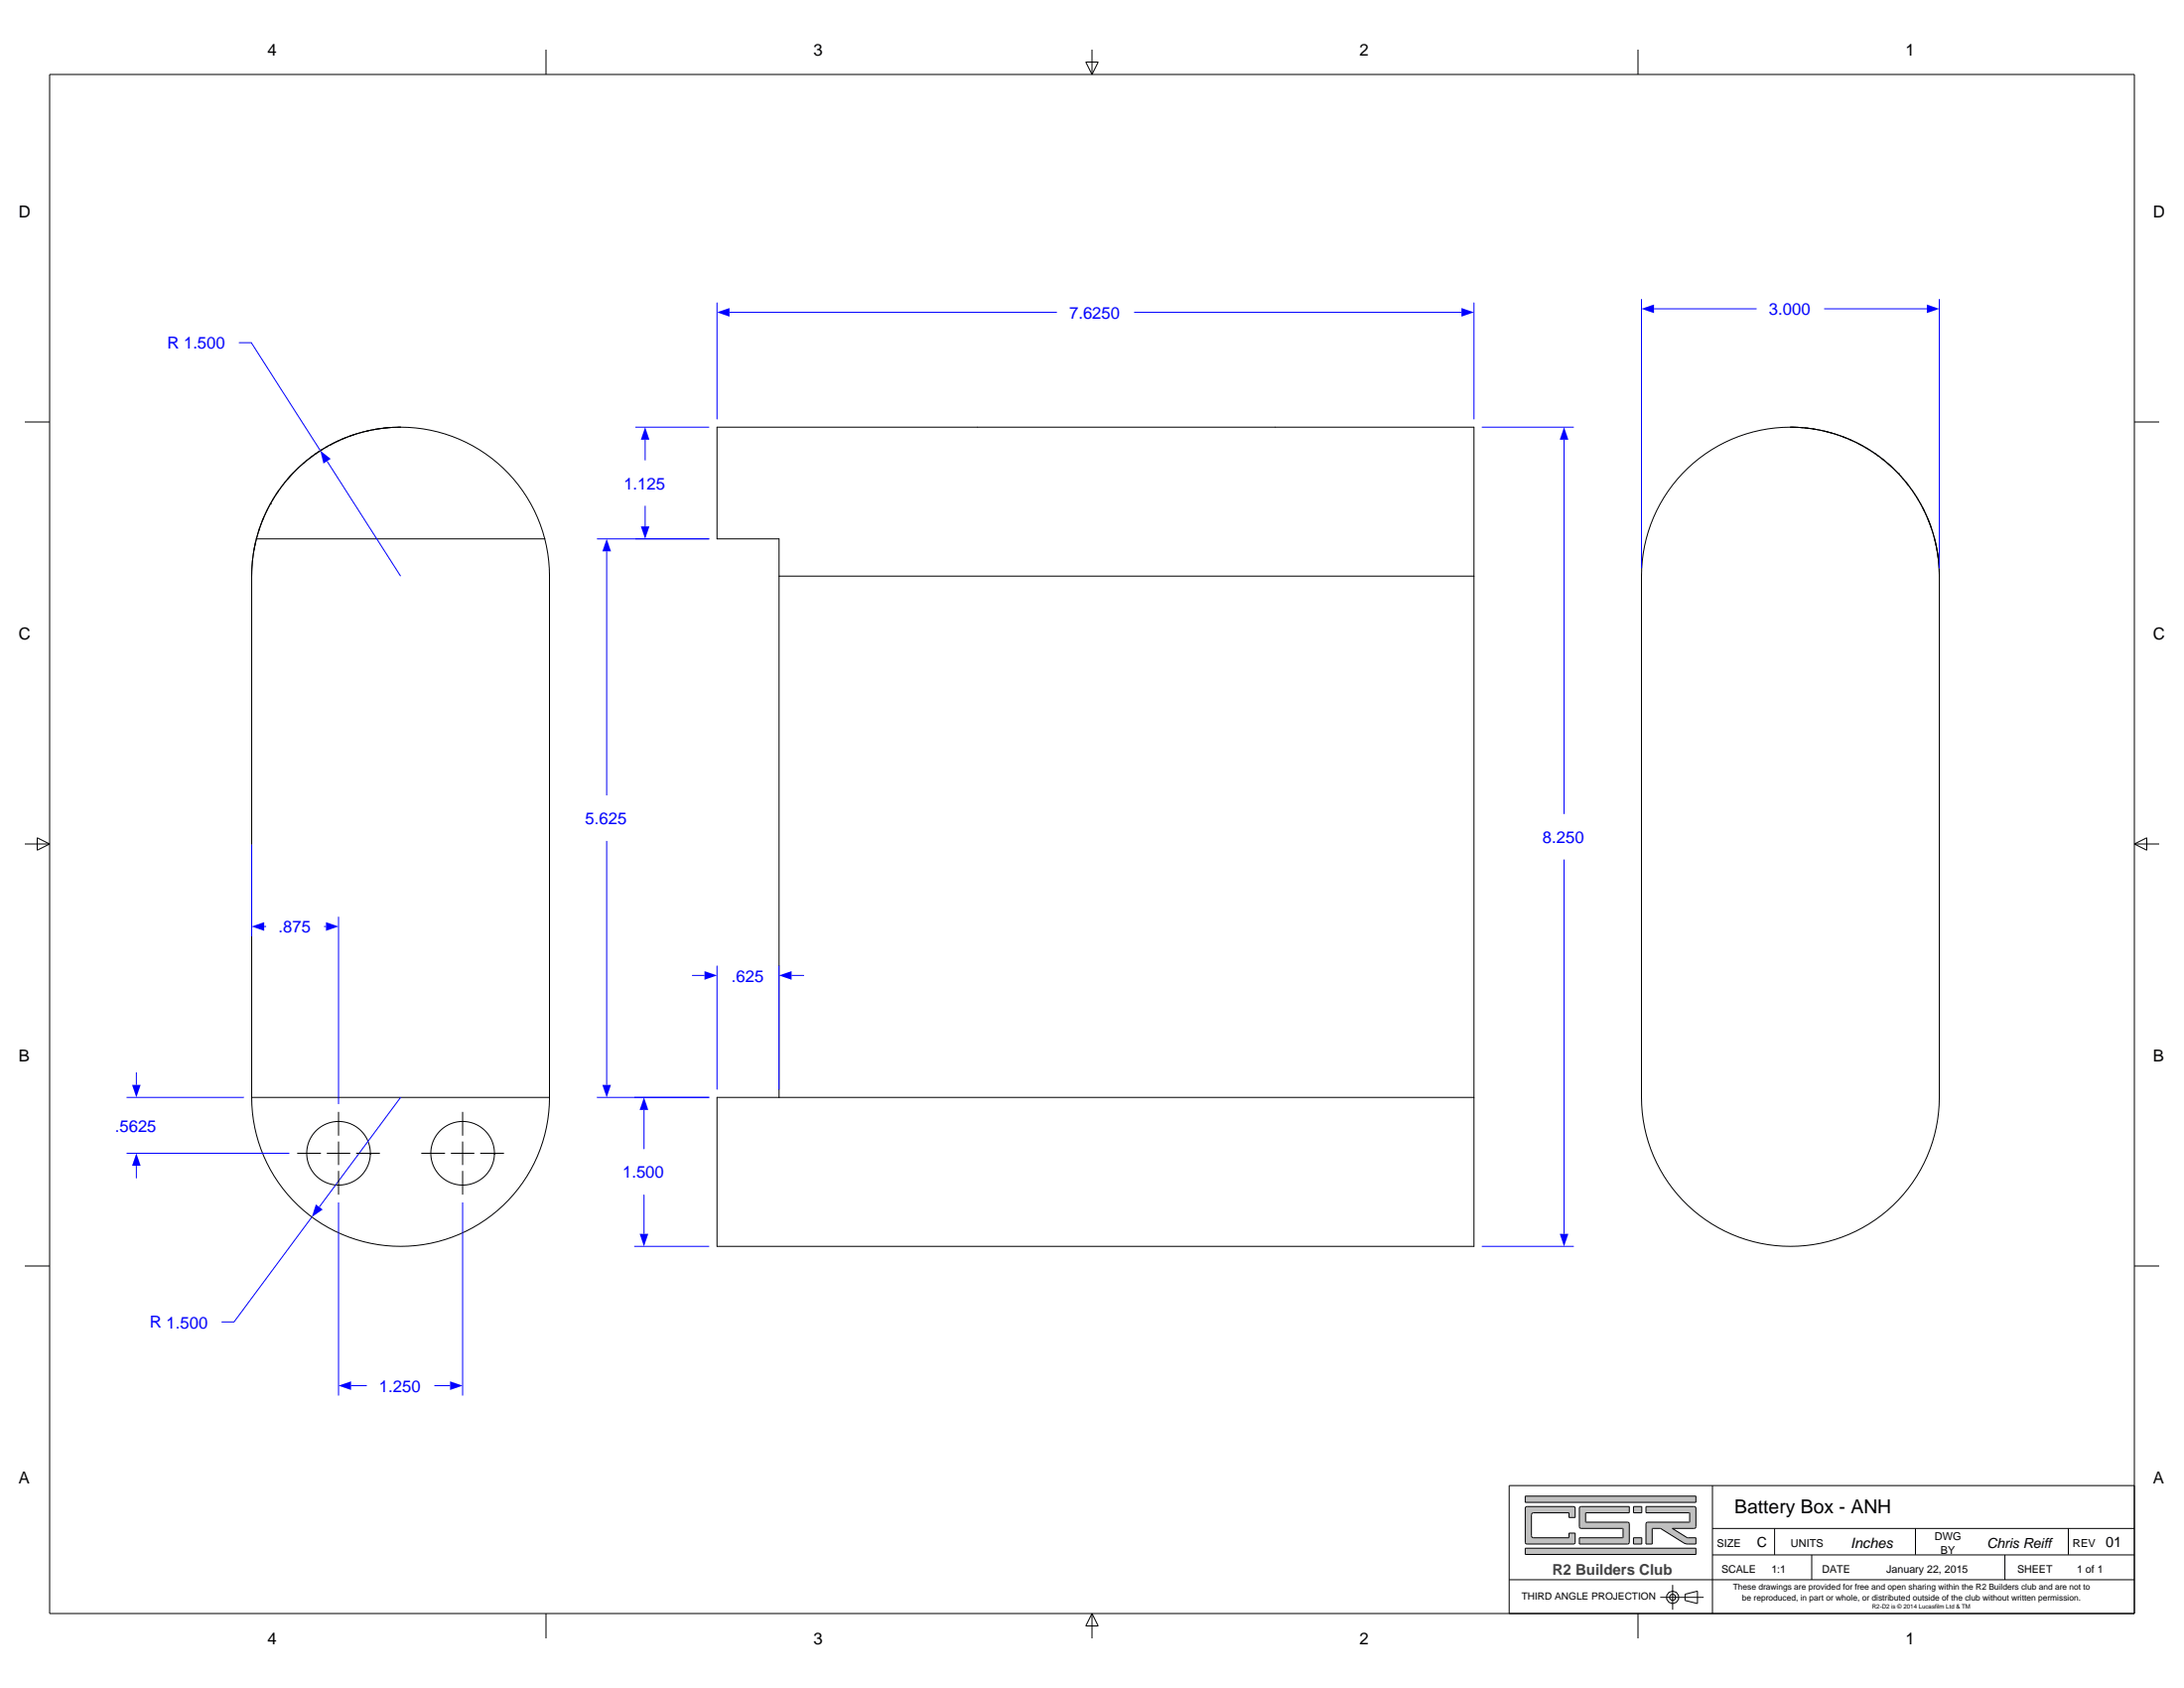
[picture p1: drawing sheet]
<svg xmlns="http://www.w3.org/2000/svg" width="559mm" height="432mm" viewBox="0 0 559 432" stroke-linecap="round" stroke-linejoin="round" font-family="sans-serif">
<g fill="none" stroke="#000" stroke-width=".25">
<path d="M12.7 19.1h533.4v393.6h-533.4zM139.7 12.7v6.4M277.8 15.9h3.2l-1.6 3.2zM279.4 12.7v6.4M419.1 12.7v6.4M6.3 107.9h6.4M546.1 107.9h6.3M6.3 215.9h6.4M9.5 214.3l3.2 1.6-3.2 1.6zM546.1 215.9h6.3M546.1 215.9l3.2-1.6v3.2zM6.3 323.8h6.4"/>
<path d="M546.1 323.8h6.3M139.7 412.7v6.4M279.4 412.7v6.4M279.4 412.7l1.6 3.2h-3.2zM419.1 412.7v6.4"/>
</g>
<path d="M390.2 396v1.6h43.7v-1.6zM390.2 382.7v1.6h43.7v-1.6zM390.4 385.5h12.5l.1 .3v2.4h-1.6l-.1-1.2-9.2 .1-.3 .4v5.3l.2 .4 .3 .2h9l.1-1.2h1.6l-.1 2.6-.3 .2-12.2-.1-.2-.4v-8.7zM421.1 385.4v1.6l11.2 .1-.1 2.3-10.9 .1-.2 .3v5.2h1.6l.1-4h2.1l6.2 3.8 2.8 .2v-1.6l-2.2-.1-3.8-2.3 5.9-.1 .1-.4v-4.7l-.2-.3zM404.2 385.5l-.1 .3v4.7l.2 .4 10.9 .1 .1 2.3-11.2 .1v1.6h12.3l.4-.2 .1-5-.2-.3-10.9-.1-.1-2.3 11.2-.1v-1.6zM417.9 393.4v1.6h2.2v-1.6zM417.9 385.4v1.6h2.2v-1.6z" fill-rule="evenodd" fill="#c0c0c0"/>
<g fill="none" stroke="#000" stroke-width=".25">
<path d="M199.3 147.4v-9.5h-15.8v-28.6h193.6v38.1M199.3 147.4v133.3M199.3 147.4h177.8M377.1 147.4v133.3M183.5 280.7h193.6v38.1h-193.6zM386.1 380h160v32.8h-160zM390.2 382.7h43.7v1.6h-43.7zM390.2 396h43.7v1.6h-43.7zM390.4 385.5h12.5l.1 .3v2.4h-1.6l-.1-1.2-9.2 .1-.3 .4v5.3l.2 .4 .3 .2h9l.1-1.2h1.6l-.1 2.6-.3 .2-12.2-.1-.2-.4v-8.7zM404.2 385.5l12.7-.1v1.6l-11.2 .1 .1 2.3 10.9 .1 .2 .3-.1 5-.4 .2h-12.3v-1.6l11.2-.1-.1-2.3-10.9-.1-.2-.4v-4.7zM417.9 385.4h2.2v1.6h-2.2zM417.9 393.4h2.2v1.6h-2.2z"/>
<path d="M421.1 385.4l12.6 .1 .2 .3v4.7l-.1 .4-5.9 .1 3.8 2.3 2.2 .1v1.6h-2.2l-.7-.2-6.1-3.8h-2.1l-.1 4h-1.6v-5.2l.3-.4 10.9-.1-.1-2.3h-11.1zM438.2 391h107.9M438.2 380v32.8M438.2 397.8h107.9M454.1 391v6.8M463.6 397.8v6.3M490.1 391v6.7M513 397.8v6.3M529.2 391v6.7M386.1 404.1h160M424.8 408.6h11.1M428 405.4v6.4"/>
<path d="M431.1 407.8l3.2-.8v3.2l-3.2-.8z"/>
<circle cx="428" cy="408.6" r=".79"/>
<circle cx="428" cy="408.6" r="1.59"/>
</g>
<path d="M183.5 79.9l3.2-1.1v2.2z" fill="#00f"/>
<path d="M186.7 79.9h83.7" fill="none" stroke="#00f" stroke-width=".25"/>
<path d="M373.9 78.8l3.2 1.1-3.2 1.1z" fill="#00f"/>
<path d="M183.5 77.4v29.9M290.2 79.9h83.7M377.1 77.4v29.9" fill="none" stroke="#00f" stroke-width=".25"/>
<path d="M164.8 280.7l1.1 3.2h-2.2z" fill="#00f"/>
<path d="M164.8 283.9v10.1" fill="none" stroke="#00f" stroke-width=".25"/>
<path d="M163.7 315.6h2.2l-1.1 3.2z" fill="#00f"/>
<path d="M162.3 280.7h19.2M162.3 318.8h19.2M164.8 305.6v10" fill="none" stroke="#00f" stroke-width=".25"/>
<path d="M165.1 109.3l1.1 3.2h-2.2z" fill="#00f"/>
<path d="M165.1 112.5v5.2" fill="none" stroke="#00f" stroke-width=".25"/>
<path d="M164 134.7h2.2l-1.1 3.2z" fill="#00f"/>
<path d="M162.6 109.3h18.9M162.6 137.9h18.9M165.1 129.4v5.3" fill="none" stroke="#00f" stroke-width=".25"/>
<path d="M400.2 109.3l1.1 3.2h-2.2z" fill="#00f"/>
<path d="M400.2 112.5v95.7" fill="none" stroke="#00f" stroke-width=".25"/>
<path d="M399.1 315.6h2.2l-1.1 3.2z" fill="#00f"/>
<path d="M379.1 109.3h23.6M400.2 219.9v95.7M379.1 318.8h23.6" fill="none" stroke="#00f" stroke-width=".25"/>
<path d="M155.2 137.9l1.1 3.2h-2.2z" fill="#00f"/>
<path d="M155.2 141.1v62.4" fill="none" stroke="#00f" stroke-width=".25"/>
<path d="M154.1 277.5h2.2l-1.1 3.2z" fill="#00f"/>
<path d="M152.7 137.9h28.8M155.2 215.1v62.4M152.7 280.7h28.8" fill="none" stroke="#00f" stroke-width=".25"/>
<path d="M199.3 249.5l3.2-1.1v2.2z" fill="#00f"/>
<path d="M202.5 249.5h3.2" fill="none" stroke="#00f" stroke-width=".25"/>
<path d="M180.3 248.4l3.2 1.1-3.2 1.1z" fill="#00f"/>
<path d="M177.1 249.5h3.2M183.5 247v31.7M199.3 247v31.7" fill="none" stroke="#00f" stroke-width=".25"/>
<g fill="none" stroke="#000" stroke-width=".25">
<path d="M458.1 109.3l2.4 .1zM460.5 109.4l1.4 .1M460.8 109.4h.4M461.9 109.5h.6M462 109.5h.5M462.5 109.5l.4 .1M462.5 109.5l1.4 .2M463.9 109.7l.6 .1M464.5 109.8l3.1 .7M466.8 110.3l1.4 .3M468.2 110.6l3.3 1.1M468.2 110.6l.5 .2"/>
<path d="M470.7 111.4h.1M471.5 111.7l2.4 1M471.5 111.7l.8 .3M473.1 112.4l.8 .3M473.9 112.7l1 .5M474.9 113.2h.1M474.9 113.2l.7 .3M475.6 113.5l.6 .4M475.6 113.5l1.7 .9M477.3 114.4l1.6 1.1M477.3 114.4l.6 .4M478.9 115.5l1 .6"/>
<path d="M478.9 115.5h.1M479.9 116.1l.7 .6M480.6 116.7l.8 .5M481.4 117.2l.8 .6M482.2 117.8l.7 .7M482.9 118.5l.9 .7M483.8 119.2l.5 .6M484.3 119.8a38.1 38.1 0 0 0-41.2-7.4 38.1 38.1 0 0 0-23.1 35v133.3a38.1 38.1 0 0 0 38.1 38.1 38.1 38.1 0 0 0 38.1-38.1v-133.3M484.3 119.8l3.9 4.3M484.3 119.8l1.4 1.3M485.7 121.1h.1M485.7 121.1l.6 .7"/>
<path d="M486.3 121.8l.7 .7M486.3 121.8h.1M487 122.5v.1M487 122.6l.6 .7M487.6 123.3l.6 .8M488.2 124.1l1.2 1.5M489.4 125.6l2 3.3M491.4 128.9a38.1 38.1 0 0 1 4.8 18.5M491.4 128.9l.5 .8M491.9 129.7l.4 .9M492.3 130.6l.8 1.8M493.1 132.4a38.1 38.1 0 0 1 3.1 15"/>
<path d="M493.1 132.4l1 2.7M495 137.8l1 5.7"/>
</g>
<path d="M420 79l3.2-1.1v2.2z" fill="#00f"/>
<path d="M423.2 79h26.3" fill="none" stroke="#00f" stroke-width=".25"/>
<path d="M493 77.9l3.2 1.1-3.2 1.1z" fill="#00f"/>
<path d="M420 76.5v68.9M466.7 79h26.3M496.2 76.5v68.9M61.1 87.7h3.2l17.7 27.6" fill="none" stroke="#00f" stroke-width=".25"/>
<g fill="none" stroke="#000" stroke-width=".25">
<path d="M77.7 118.5l-2.8 2.6M78.4 117.8l-.7 .7M79.2 117.2h.1M79.2 117.2l-.8 .6M79.9 116.7l-.7 .5M81.6 115.5l-1.7 1.2M82.3 115l-.7 .5M83.3 114.4l-1 .6M83.3 114.4l.7-.3zM84.4 113.9h.1M85 113.5l-.6 .4M85.7 113.2l-.7 .3"/>
<path d="M86.7 112.7l-.7 .3M86.7 112.7l-1 .5M88.3 112l-.8 .3M88.3 112l-1.6 .7M90.5 111.2l-1.1 .4M90.5 111.2l-2.2 .8M92.4 110.6l-1.9 .6M92.4 110.6h.1M94.4 110.1l-2 .5M94.4 110.1l-.6 .2M96.3 109.8l-.7 .1M97.7 109.6l-3.3 .5"/>
<path d="M98.1 109.5l-1.4 .2M98.6 109.5h-.5M99.4 109.4l-1.3 .1M99.7 109.4l-1 .1M100.5 109.3l-.8 .1M101.9 109.3h.6l-2.8 .1M65.4 138.8a38.1 38.1 0 0 0-1 8.6M65.4 138.7l-.4 2M65.6 137.9a38.1 38.1 0 0 1 36.9-28.6 38.1 38.1 0 0 1 36.9 28.6M65.6 137.9a38.1 38.1 0 0 0-1.2 9.5M65.6 137.9l-.2 .9M65.6 137.9h73.8"/>
<path d="M66.1 136l-.5 1.8M66.4 135.1l-.3 .9M67.1 133.2l-1 2.8M67.5 132.4l-.4 .8M69.2 128.9h.1M69.2 128.9l-1.7 3.5M70.7 126.4l-1.5 2.5M71.2 125.6l-.5 .8M73 123.3l-1.8 2.3M73 123.3h.1M74.3 121.8l-.7 .7M74.3 121.8l-1.3 1.5"/>
<path d="M74.9 121.1l-.6 .7M139.4 137.9a38.1 38.1 0 0 1 1.2 9.5v133.3M64.4 147.4v133.3M64.4 280.7a38.1 38.1 0 0 0 38.1 38.1 38.1 38.1 0 0 0 38.1-38.1M64.4 280.7h76.2"/>
<circle cx="86.6" cy="295" r="8.1"/>
<circle cx="118.4" cy="295" r="8.1"/>
</g>
<path d="M82 115.3l2.6 2.1-1.8 1.2z" fill="#00f"/>
<path d="M83.7 118l18.8 29.4M79.8 311.3l-19.9 26.9h-3.2" fill="none" stroke="#00f" stroke-width=".25"/>
<path d="M80.8 308.1l1.8 1.3-2.8 1.9z" fill="#00f"/>
<path d="M102.5 280.7l-20.8 28.1" fill="none" stroke="#00f" stroke-width=".25"/>
<path d="M76 295h6.1M83.6 295h6M86.6 284.4v6.1M86.6 292v6M86.6 299.5v6.1M91.1 295h6.1M107.8 295h6.1M115.4 295h6M118.4 284.4v6.1M118.4 292v6M118.4 299.5v6.1M122.9 295h6.1" fill="none" stroke="#000" stroke-width=".25"/>
<path d="M86.6 354.5l3.2-1.1v2.2z" fill="#00f"/>
<path d="M89.8 354.5h4.1" fill="none" stroke="#00f" stroke-width=".25"/>
<path d="M115.2 353.4l3.2 1.1-3.2 1.1z" fill="#00f"/>
<path d="M86.6 307.6v49.4M118.4 307.6v49.4M111.1 354.5h4.1" fill="none" stroke="#00f" stroke-width=".25"/>
<path d="M64.4 237l3.2-1.1v2.2z" fill="#00f"/>
<path d="M67.6 237h.5" fill="none" stroke="#00f" stroke-width=".25"/>
<path d="M83.4 235.9l3.2 1.1-3.2 1.1z" fill="#00f"/>
<path d="M64.4 216.1v23.4M82.9 237h.5M86.6 234.5v47.9" fill="none" stroke="#00f" stroke-width=".25"/>
<path d="M33.8 277.5h2.2l-1.1 3.2z" fill="#00f"/>
<path d="M34.9 274.3v3.2" fill="none" stroke="#00f" stroke-width=".25"/>
<path d="M34.9 295l1.1 3.2h-2.2z" fill="#00f"/>
<path d="M32.4 280.7h30M32.4 295h41.6M34.9 298.2v3.2" fill="none" stroke="#00f" stroke-width=".25"/>
<text font-size="4.9" x="443.8" y="387.2">Battery Box - ANH</text>
<g font-size="4.2">
<text x="68.5" y="14.3">4</text>
<text x="208.2" y="14.3">3</text>
<text x="347.9" y="14.3">2</text>
<text x="487.6" y="14.3">1</text>
<text x="4.8" y="55.6">D</text>
<text x="550.9" y="55.6">D</text>
<text x="4.8" y="163.5">C</text>
<text x="550.9" y="163.5">C</text>
<text x="4.8" y="271.5">B</text>
<text x="550.9" y="271.5">B</text>
<text x="4.8" y="379.4">A</text>
<text x="550.9" y="379.4">A</text>
<text x="68.5" y="420.7">4</text>
<text x="208.2" y="420.7">3</text>
<text x="347.9" y="420.7">2</text>
<text x="487.6" y="420.7">1</text>
</g>
<g font-size="4.2" fill="#00f">
<text x="273.6" y="81.5">7.6250</text>
<text x="452.6" y="80.6">3.000</text>
<text x="42.8" y="89.1">R 1.500</text>
<text x="159.6" y="125.2">1.125</text>
<text x="149.8" y="210.9">5.625</text>
<text x="394.7" y="215.6">8.250</text>
<text x="71.3" y="238.6">.875</text>
<text x="187.2" y="251.1">.625</text>
<text x="29.4" y="289.5">.5625</text>
<text x="159.3" y="301.4">1.500</text>
<text x="38.4" y="339.6">R 1.500</text>
<text x="97" y="356">1.250</text>
</g>
<text font-size="3.8" fill="#404040" x="397.2" y="402.8">R2 Builders Club</text>
<g font-size="3.7">
<text x="473.5" y="395.9">Inches</text>
<text x="538.8" y="395.8">01</text>
</g>
<text font-size="3.6" x="449.5" y="395.8">C</text>
<text font-size="3.5" x="508.4" y="395.9">Chris Reiff</text>
<g font-size="2.8">
<text x="439.3" y="395.7">SIZE</text>
<text x="458.2" y="395.7">UNITS</text>
<text x="495" y="394">DWG</text>
<text x="530.4" y="395.7">REV</text>
<text x="496.5" y="397.4">BY</text>
</g>
<g font-size="2.7">
<text x="440.4" y="402.5">SCALE</text>
<text x="453.2" y="402.5">1:1</text>
<text x="466.2" y="402.5">DATE</text>
<text x="482.7" y="402.5">January 22, 2015</text>
<text x="516.1" y="402.5">SHEET</text>
<text x="531.4" y="402.5">1 of 1</text>
</g>
<text font-size="2.6" x="389.3" y="409.3">THIRD ANGLE PROJECTION</text>
<g font-size="2.1">
<text x="443.4" y="406.8">These drawings are provided for free and open sharing within the R2 Builders club and are not to</text>
<text x="445.7" y="409.6">be reproduced, in part or whole, or distributed outside of the club without written permission.</text>
</g>
<text font-size="1.6" x="479" y="411.5">R2-D2 is © 2014 Lucasfilm Ltd &amp; TM</text>
</svg>
